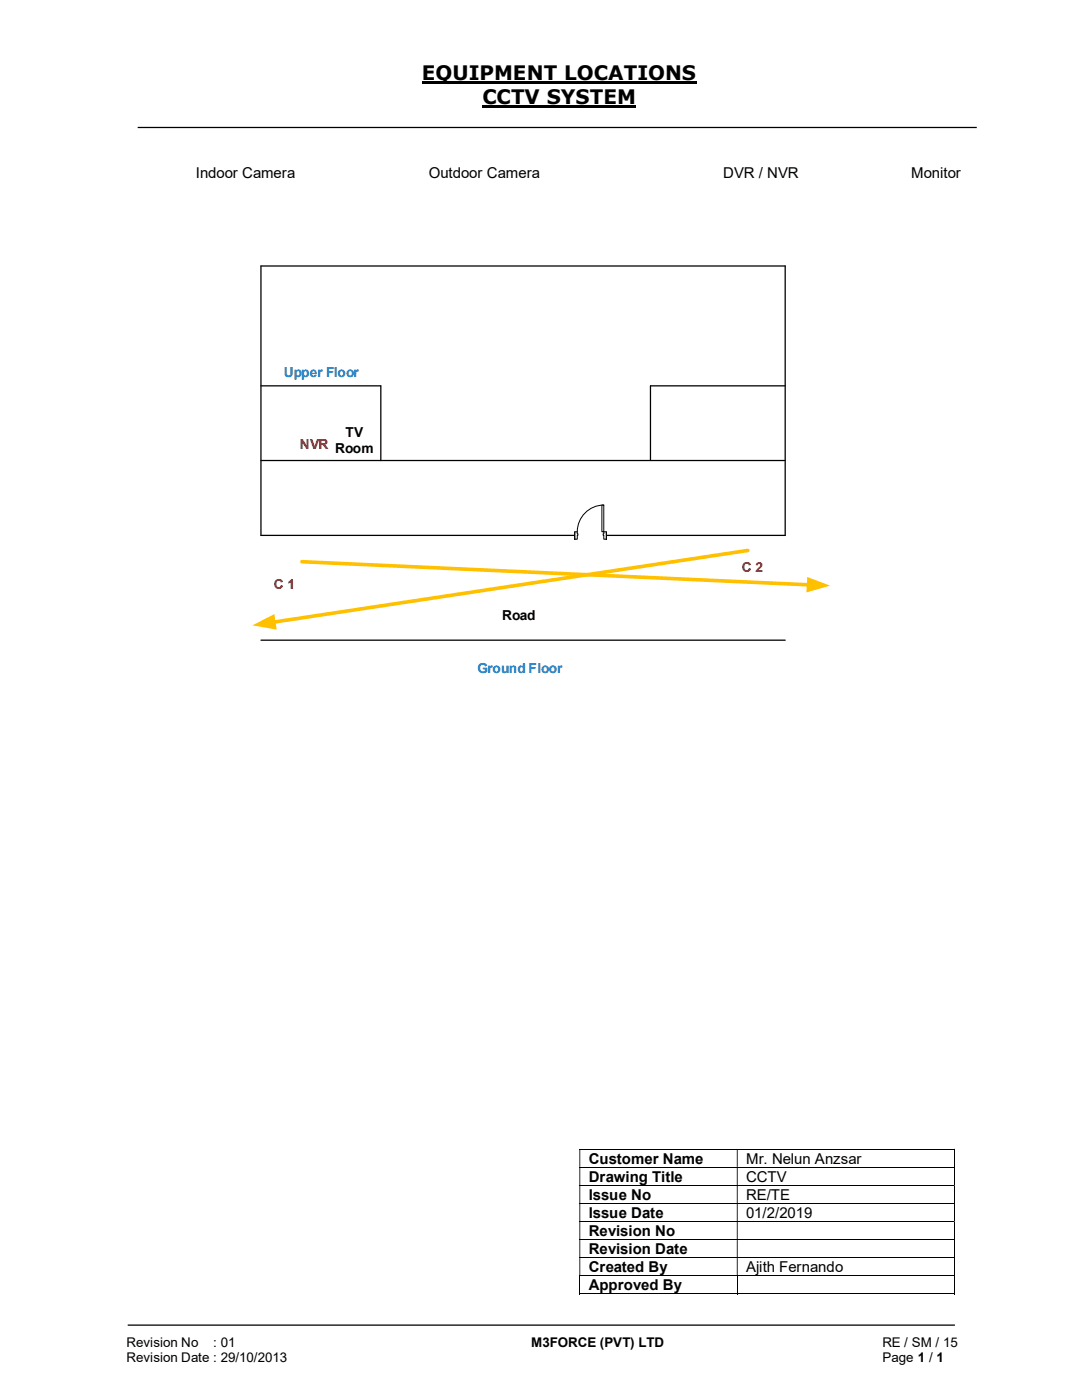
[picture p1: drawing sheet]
<svg xmlns="http://www.w3.org/2000/svg" width="216mm" height="279mm" viewBox="0 0 216 279" stroke-linecap="round" stroke-linejoin="round" font-family="sans-serif">
<path d="M84.2 16.5h54.8M96.3 21.3h30.7" fill="none" stroke="#000" stroke-width=".42"/>
<path d="M27.5 25.4h167.4M52.1 53.1h104.6v53.7h-104.6zM52.1 77h23.9v14.9M156.7 77h-26.9v14.9M52.1 91.9h104.6M52.1 127.8h104.6M25.5 264.5h165" fill="none" stroke="#000" stroke-width=".25"/>
<g fill="none" stroke="#000" stroke-width=".2">
<path d="M115.6 229.4h74.8M115.6 233h74.8M115.6 236.6h74.8M190.5 229.4v3.5M190.5 233v3.5M190.5 236.7v3.4M115.6 240.2h74.8M115.6 243.8h74.8M115.6 247.4h74.8M115.6 251h74.8M115.6 254.6h74.8M115.6 258.2h31.4"/>
<path d="M115.7 254.7v3.6M147.1 254.7v3.6M147.2 258.2h43.2M190.5 240.2v3.5M190.5 243.8v3.5M190.5 247.5v3.4M190.5 251.1v3.5M190.5 254.7v3.6"/>
</g>
<g fill="#000">
<path d="M190.4 229.3h.1v.1h-.1zM115.6 229.4h.2v3.5h-.2zM147 229.4h.2v3.5h-.2z" fill-rule="evenodd"/>
<path d="M190.4 232.9h.1v.1h-.1zM115.6 233h.2v3.5h-.2zM147 233h.2v3.5h-.2z" fill-rule="evenodd"/>
<path d="M190.4 236.5h.1v.2h-.1zM115.6 236.7h.2v3.4h-.2zM147 236.7h.2v3.4h-.2z" fill-rule="evenodd"/>
<path d="M190.4 240.1h.1v.1h-.1zM115.6 240.2h.2v3.5h-.2zM147 240.2h.2v3.5h-.2z" fill-rule="evenodd"/>
<path d="M190.4 243.7h.1v.1h-.1zM115.6 243.8h.2v3.5h-.2zM147 243.8h.2v3.5h-.2z" fill-rule="evenodd"/>
<path d="M190.4 247.3h.1v.2h-.1zM115.6 247.5h.2v3.4h-.2zM147 247.5h.2v3.4h-.2z" fill-rule="evenodd"/>
<path d="M190.4 250.9h.1v.2h-.1zM115.6 251.1h.2v3.5h-.2zM147 251.1h.2v3.5h-.2z" fill-rule="evenodd"/>
</g>
<path d="M190.4 254.6h.1v.1h-.1zM190.4 258.1h.1v.2h-.1z" fill="#000"/>
<path d="M60.2 112.1l101.2 4.6" fill="none" stroke="#ffc000" stroke-width=".72"/>
<path d="M161.1 115.1l4.6 1.8-4.8 1.3z" fill="#ffc000"/>
<path d="M149.2 109.9l-94.6 14.3" fill="none" stroke="#ffc000" stroke-width=".72"/>
<path d="M50.4 124.8l4.3-2.2 .5 3z" fill="#ffc000"/>
<path d="M114.7 106.1h6.3v1.6h-6.3z" fill="#fff"/>
<path d="M114.7 106.1h6.3v1.6h-6.3z" fill="none" stroke="#fff" stroke-width=".2"/>
<path d="M120.5 106.1v1.5h.5v-1.5zM114.7 106.1h.5v1.5h-.5z" fill-rule="evenodd" fill="#fff"/>
<path d="M115.2 106.5v-.4h-.5v1.5h.5v-.8M120.5 106.5v-.4h.5v1.5h-.5v-.8" fill="none" stroke="#000" stroke-width=".2"/>
<path d="M120.4 106.5v.3h.1v-.3zM115.2 106.5h.1v.3h-.1z" fill-rule="evenodd" fill="#fff"/>
<path d="M114.7 106.1v1.5M115.2 106.5h.1v.3h-.1M120.5 100.8a5.3 5.3 0 0 0-5.3 5.3M120.5 106.5h-.1v.3h.1M121 106.1v1.5" fill="none" stroke="#000" stroke-width=".2"/>
<path d="M120.1 100.8h.4v5.3h-.4z" fill-rule="evenodd" fill="#fff"/>
<path d="M120.1 100.8h.4v5.3h-.4z" fill="none" stroke="#000" stroke-width=".2"/>
<g font-size="4">
<text x="84.2" y="16">EQUIPMENT LOCATIONS</text>
<text x="96.3" y="20.8">CCTV SYSTEM</text>
</g>
<g font-size="3">
<text x="39.1" y="35.5">Indoor Camera</text>
<text x="85.6" y="35.5">Outdoor Camera</text>
<text x="144.3" y="35.5">DVR / NVR</text>
<text x="181.8" y="35.5">Monitor</text>
<text x="117.5" y="232.2">Customer Name</text>
<text x="148.9" y="232.2">Mr. Nelun Anzsar</text>
<text x="117.5" y="235.8">Drawing Title</text>
<text x="117.5" y="239.5">Issue No</text>
<text x="148.9" y="235.8">CCTV</text>
<text x="148.9" y="239.5">RE/TE</text>
<text x="117.5" y="243">Issue Date</text>
<text x="148.9" y="243">01/2/2019</text>
<text x="117.5" y="246.7">Revision No</text>
<text x="117.5" y="250.3">Revision Date</text>
<text x="117.5" y="253.9">Created By</text>
<text x="117.5" y="257.5">Approved By</text>
<text x="148.9" y="253.9">Ajith Fernando</text>
</g>
<g font-size="2.7" fill="#0070c0">
<text x="56.6" y="75.2">Upper Floor</text>
<text x="95.3" y="134.3">Ground Floor</text>
</g>
<g font-size="2.7" fill="#c00000">
<text x="59.9" y="89.5">NVR</text>
<text x="54.6" y="117.5">C 1</text>
<text x="148" y="114.1">C 2</text>
</g>
<g font-size="2.7">
<text x="69" y="87.2">TV</text>
<text x="66.9" y="90.4">Room</text>
<text x="100.2" y="123.7">Road</text>
<text x="25.2" y="268.8">Revision No</text>
<text x="42.6" y="268.8">: 01</text>
<text x="106" y="268.8">M3FORCE (PVT) LTD</text>
<text x="176.1" y="268.8">RE / SM / 15</text>
<text x="25.2" y="271.8">Revision Date : 29/10/2013</text>
<text x="176.1" y="271.8">Page 1 / 1</text>
</g>
</svg>
